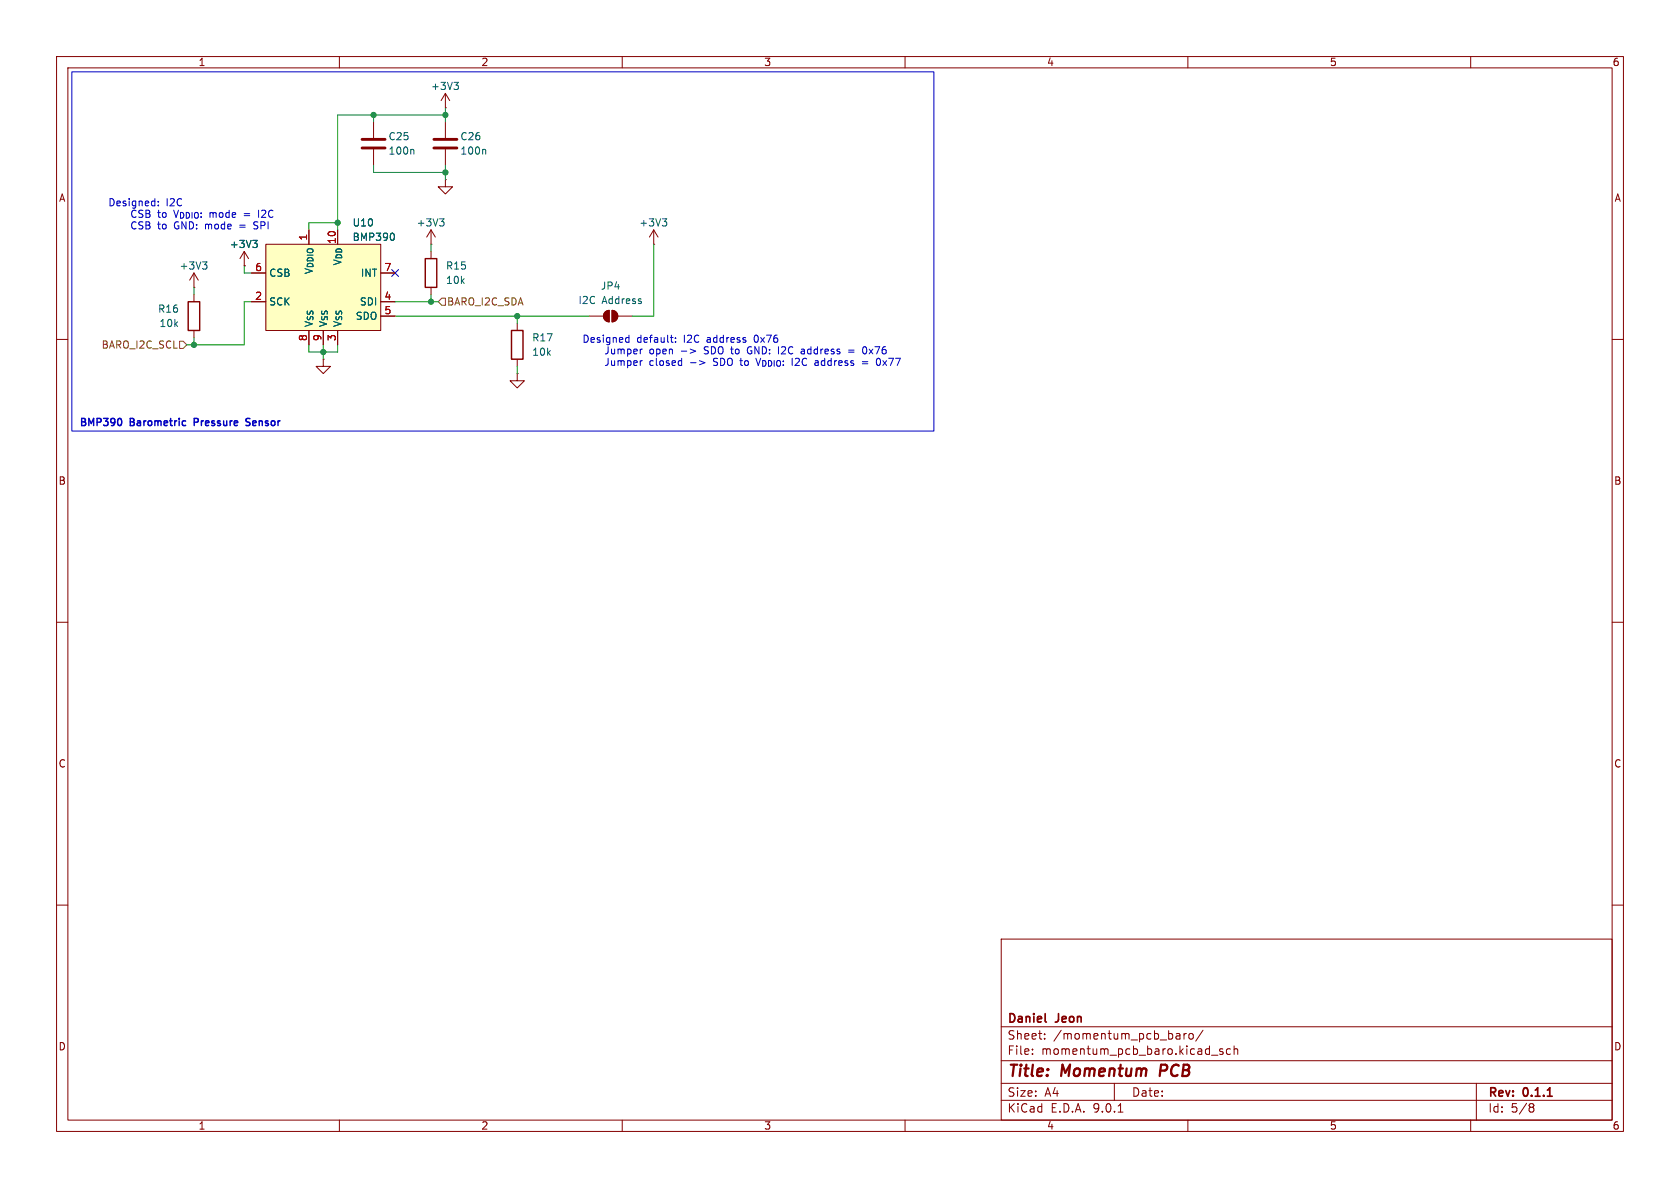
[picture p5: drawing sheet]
<svg xmlns="http://www.w3.org/2000/svg" width="297mm" height="210mm" viewBox="0 0 297 210" stroke-linecap="round" stroke-linejoin="round" font-family="sans-serif">
<g fill="none" stroke="#840000" stroke-width=".18">
<path d="M10 10h277v190h-277zM12 12h273v186h-273zM60 10v2M110 10v2M160 10v2M210 10v2M260 10v2M78.7 21.6v2.8M78.7 26.4v2.8M10 60h2M285 60h2M10 110h2"/>
<path d="M285 110h2M10 160h2M177 166h108v32h-108zM285 160h2M60 198v2M110 198v2M160 198v2M177 194.5h108M177 191.5h108M177 187.5h108M177 181.5h108M182.5 186.3v.1"/>
<path d="M182.5 185.5v.1M184.7 183.6v.1M184.7 182.8v.1M197 191.5v3M197.7 196.6h.8M208.4 182.7l.2 .2v.8M208.6 183.6l-.1 .1M208.6 183.1h-.1M209.3 182.7v1M209.7 182.7l-.2 .1-.2 .2M210 198v2M210.3 182.8l.4-.1 .3 .3v.4l-.3 .3-.4-.1-.1-.2v-.4z"/>
<path d="M212.7 182.1l-1.3 2M214.2 186.5h1.1M216.2 185.5l-.4-.1-.2 .2 .1 .2 .5 .2v.3h-.6M217.5 185.5l-.4-.1-.3 .3v.4l.2 .2h.5M218.2 185.5l.2-.1 .3 .1 .1 .9M218.2 184.9v1.5M260 198v2M261 191.5v6.5M270.6 195.1l.4 .1 .2 .2-.3 .3M270.6 195.7h.3M270.9 195.7l.2 .2 .1 .4-.2 .2-.4 .1"/>
</g>
<path d="M184.8 180.6l.2 .1M273.6 193.8h.8" fill="none" stroke="#840000" stroke-width=".3"/>
<path d="M205.3 188.2l-.3 2" fill="none" stroke="#840000" stroke-width=".4"/>
<path d="M76.7 24.6h4.1M76.7 26.2h4.1" fill="none" stroke="#840000" stroke-width=".51"/>
<path d="M85.7 26.4l.2 .2v.6" fill="none" stroke="#006464" stroke-width=".18"/>
<path d="M47 43.2h20.3v15.2h-20.3z" fill="#ffffc2"/>
<g fill="none" stroke="#840000" stroke-width=".18">
<path d="M78.7 19.1h.1M78.7 16.5l-.7 1.3M78.7 16.5l.8 1.3M78.7 16.5v2.6M66 21.6v2.8M66 26.4v2.8M78.7 31.8v1.2h1.3l-1.3 1.3-1.2-1.3h1.2M78.7 31.8h.1M34.3 50.8h.1M34.3 48.3l-.8 1.2M34.3 48.3l.8 1.2M34.3 48.3v2.5"/>
<path d="M34.3 52.1v1.2M34.3 58.4v1.3M43.2 47h.1M43.2 44.5l-.8 1.2M43.2 44.5l.7 1.2M43.2 44.5v2.5M44.4 48.3h2.6M44.4 53.3h2.6M47 43.2h20.3v15.2h-20.3zM54.6 58.4v2.6M57.1 58.4v2.6M59.7 58.4v2.6"/>
<path d="M67.3 48.3h2.5M67.3 53.3h2.5M67.3 55.9h2.5M76.2 43.2h.1M76.2 40.6l.8 1.3M76.2 40.6l-.8 1.3M76.2 40.6v2.6M76.2 44.5v1.2M76.2 50.8v1.3M91.4 57.2v1.2M104.1 55.9h2.6M107 55.2l.7-.3v2a1.02 1.02 0 0 1-.9-.6 1.02 1.02 0 0 1 .2-1.1z"/>
<path d="M108.2 54.9a1.02 1.02 0 0 1 1 1 1.02 1.02 0 0 1-1 1zM109.2 55.9h2.6M115.6 43.2h.1M115.6 40.6l-.8 1.3M115.6 40.6l.7 1.3M115.6 40.6v2.6M57.1 63.5v1.3h1.3l-1.3 1.2-1.2-1.2h1.2M57.1 63.5h.1M91.4 66v1.3h1.3l-1.3 1.3-1.2-1.3h1.2M91.4 66h.1M91.4 63.5v1.3"/>
</g>
<path d="M80.3 14.5h.7l-.4 .5M80.8 15l.2 .3v.3l-.2 .2M73 26.4l.2 .2v.6M77.7 38.7h.8l-.4 .5M78.3 39.2l.2 .2v.3l-.2 .2M117.1 38.7h.8l-.5 .5M117.6 39.2l.3 .2v.3l-.3 .2M35.8 46.3h.8l-.4 .5M36.3 46.8l.3 .2v.3l-.3 .3M44.7 42.5h.8l-.4 .5M45.2 43l.3 .2v.3l-.3 .3M69.5 41.3l.2 .4-.2 .7" fill="none" stroke="#006464" stroke-width=".18"/>
<g fill="#840000" stroke="#840000" stroke-width=".18">
<path d="M107 55.2l.7-.3v2a1.02 1.02 0 0 1-.9-.6 1.02 1.02 0 0 1 .2-1.1z"/>
<path d="M108.2 54.9a1.02 1.02 0 0 1 1 1 1.02 1.02 0 0 1-1 1z"/>
</g>
<path d="M64 24.6h4.1M64 26.2h4.1" fill="none" stroke="#840000" stroke-width=".51"/>
<path d="M33.3 53.3h2v5.1h-2zM75.2 45.7h2v5.1h-2zM90.4 58.4h2.1v5.1h-2.1z" fill="none" stroke="#840000" stroke-width=".25"/>
<path d="M77.5 53.3l.6-.6h.6v1.3h-.6zM31.7 60.3h.7l.6 .7-.6 .6h-.7z" fill="none" stroke="#725600" stroke-width=".18"/>
<g fill="none" stroke="#009600" stroke-width=".18">
<path d="M78.7 19.1v2.5M59.7 39.4h-5.1v1.2M66 29.2v1.3h12.7M66 20.3v1.3M78.7 20.3h-19v20.3M78.7 29.2v2.6M34.3 50.8v1.3M34.3 59.7v1.3M43.2 47v1.3h1.2M44.4 53.3h-1.2v7.7h-10.2M69.8 53.3h7.7M69.8 55.9h34.3"/>
<path d="M76.2 43.2v1.3M76.2 52.1v1.2M91.4 55.9v1.3M115.6 43.2v12.7h-3.8M54.6 61v1.2h5.1v-1.2M57.1 61v2.5M91.4 64.8v1.2"/>
</g>
<path d="M69.2 47.7l1.3 1.2M70.5 47.7l-1.3 1.2" fill="none" stroke="#000084" stroke-width=".18"/>
<g fill="none" stroke="#0000c2" stroke-width=".25">
<path d="M15 74.1l-.6-.1v1.2M15.7 75.2v-1.2l.4 .9 .5-.9v1.2M17.8 74.1l-.6-.1v1.2M18.3 74h.8l-.4 .4M19.6 74.1l.2-.1 .4 .1M20.9 74.1l.2-.1a.69 .69 0 0 1 .3 1.1M23.6 74.1l-.6-.1v1.2M30.2 74v1.1M31.7 74v.1M34.3 74.6h.5M35 74.1l-.7-.1v1.2M43.5 75.2h.6"/>
<path d="M44.2 74h-.5l-.2 .2 .1 .3 .5 .2"/>
</g>
<g fill="none" stroke="#0000c2" stroke-width=".18">
<path d="M12.7 12.7h152.4v63.5h-152.4zM23.3 37.5v.6M23.3 39.5v.7M27.9 37.6h.4M27.9 39.6h.4M28 36.3v.1M28 35.6v.1M28 37.2v1l.2 .2M28 39.2v1.1l.2 .2M30.7 37.2l.4 1.2 .5-1.2M31.2 39.2a.66 .66 0 0 0-.4 .7 .66 .66 0 0 0 .6 .6M36.7 39.6l.2 .2"/>
<path d="M36.9 39.8v.7M37.1 39.6l-.2 .2M42.4 39.8h.9M43.2 37.8h.9M43.2 38.1h.9M45.1 39.8l.4 .1 .1 .3-.3 .3h-.3M45.6 39.3l-.5-.1-.2 .4M45.7 37.2v1.2M46.9 37.2h-.5l-.1 .1M46.9 37.7l-.7 .7h.8M42.4 40.2h.9M110.8 59.7h.4"/>
<path d="M111.2 59.2v1.3M118.5 59.7h.5M119.4 59.7v.1M111.2 60.5h-.4M115 61.8l-.1 .2 .1 .5M115 63.8l-.1 .6 .2 .2M118.8 60.5h.2M119.4 60.4v.1M120.4 62.1h1M122.1 64.1h.9M124.5 62.5h.6M124.7 61.3l-.2 .2 .1 .3 .5 .2"/>
<path d="M126.1 64.5h.6M126.2 63.5v.3l.5 .3M132.5 61.3l.3 .1M132.7 62h.2v.4l-.4 .2M134.5 63.3l-.4 1.3M143 61.7l-.2 .3v.3l.2 .3M145.4 63.8l-.2 .2v.4l.2 .2M150 61.9h1M150 62.3h1M152.5 63.9h.9M152.5 64.3h.9M152.5 61.8l.1-.4 .2-.1 .3 .1 .1 .4"/>
<path d="M153.6 61.7l.7 .9M154.3 61.7l-.7 .9M155.1 63.5l-.2 .3M155.5 63.5l.2 .3M156.1 63.8l.6 .8M156.7 63.8l-.6 .8M158 63.3l-.6 1.3M159.2 63.3l-.6 1.3"/>
</g>
<g fill="#009600" stroke="#009600" stroke-width=".18">
<circle cx="34.3" cy="61" r=".46"/>
<circle cx="57.1" cy="62.2" r=".46"/>
<circle cx="59.7" cy="39.4" r=".46"/>
<circle cx="78.7" cy="30.5" r=".46"/>
<circle cx="76.2" cy="53.3" r=".46"/>
<circle cx="91.4" cy="55.9" r=".46"/>
<circle cx="78.7" cy="20.3" r=".46"/>
<circle cx="66" cy="20.3" r=".46"/>
</g>
<g font-size="2.8" fill="#840000">
<text x="178" y="190.9">Title:</text>
<text x="187.7" y="190.9">Momentum</text>
<text x="205.9" y="190.9">PCB</text>
</g>
<g font-size="2.1" fill="#840000">
<text x="178" y="184">Sheet:</text>
<text x="178" y="181.2">Daniel</text>
<text x="186.2" y="184">/momentum_pcb_baro/</text>
<text x="186.7" y="181.2">Jeon</text>
<text x="178" y="186.7">File:</text>
<text x="184.1" y="186.7">momentum_pcb_baro.kicad_sch</text>
<text x="178" y="196.9">KiCad</text>
<text x="178" y="194.1">Size:</text>
<text x="184.7" y="194.1">A4</text>
<text x="185.7" y="196.9">E.D.A.</text>
<text x="193.3" y="196.9">9.0.1</text>
<text x="200" y="194.1">Date:</text>
<text x="263" y="194.3">Rev:</text>
<text x="263" y="196.9">Id:</text>
<text x="267.1" y="196.9">5/8</text>
<text x="269.4" y="194.3">0.1.1</text>
</g>
<g font-size="1.8" fill="#840000">
<text x="35" y="11.9">1</text>
<text x="85" y="11.9">2</text>
<text x="135" y="11.9">3</text>
<text x="185" y="11.9">4</text>
<text x="235" y="11.9">5</text>
<text x="285" y="11.9">6</text>
<text x="10.3" y="35.9">A</text>
<text x="285.3" y="35.9">A</text>
<text x="10.3" y="85.9">B</text>
<text x="285.3" y="85.9">B</text>
<text x="10.3" y="135.9">C</text>
<text x="285.3" y="135.9">C</text>
<text x="10.3" y="185.9">D</text>
<text x="285.3" y="185.9">D</text>
<text x="35" y="199.9">1</text>
<text x="85" y="199.9">2</text>
<text x="135" y="199.9">3</text>
<text x="185" y="199.9">4</text>
<text x="235" y="199.9">5</text>
<text x="285" y="199.9">6</text>
</g>
<g font-size="1.8" fill="#006464">
<text x="76.1" y="16.1">+3V3</text>
<text x="68.6" y="27.5">100n</text>
<text x="68.6" y="25">C25</text>
<text x="81.3" y="27.5">100n</text>
<text x="81.3" y="25">C26</text>
<text x="62.2" y="40.2">U10</text>
<text x="73.6" y="40.2">+3V3</text>
<text x="112.9" y="40.2">+3V3</text>
<text x="31.6" y="47.9">+3V3</text>
<text x="40.5" y="44">+3V3</text>
<text x="60.6" y="47.1" transform="rotate(-90 60.6 47.1)">V_{DD}</text>
<text x="62.2" y="42.8">BMP390</text>
<text x="78.7" y="47.9">R15</text>
<text x="47.5" y="49.1">CSB</text>
<text x="55.5" y="48.6" transform="rotate(-90 55.5 48.6)">V_{DDIO}</text>
<text x="63.7" y="49.1">INT</text>
<text x="78.7" y="50.4">10k</text>
<text x="102.2" y="53.9">I2C</text>
<text x="106.1" y="51.4">JP4</text>
<text x="106.4" y="53.9">Address</text>
<text x="27.8" y="55.5">R16</text>
<text x="28.1" y="58">10k</text>
<text x="47.5" y="54.2">SCK</text>
<text x="55.5" y="57.9" transform="rotate(-90 55.5 57.9)">V_{SS}</text>
<text x="58" y="57.9" transform="rotate(-90 58 57.9)">V_{SS}</text>
<text x="60.6" y="57.9" transform="rotate(-90 60.6 57.9)">V_{SS}</text>
<text x="62.8" y="56.7">SDO</text>
<text x="63.5" y="54.2">SDI</text>
<text x="94" y="63.1">10k</text>
<text x="94" y="60.6">R17</text>
</g>
<g font-size="1.8" fill="#0000c2">
<text x="19" y="36.7">Designed:</text>
<text x="23.8" y="38.7">CSB</text>
<text x="23.8" y="40.8">CSB</text>
<text x="28.7" y="38.7">to</text>
<text x="28.7" y="40.8">to</text>
<text x="29.4" y="36.7">I2C</text>
<text x="31.8" y="38.7">V_{DDIO}:</text>
<text x="31.8" y="40.8">GND:</text>
<text x="37.5" y="40.8">mode</text>
<text x="38.3" y="38.7">mode</text>
<text x="43.7" y="40.8">=</text>
<text x="46.5" y="40.8">SPI</text>
<text x="47.3" y="38.7">I2C</text>
<text x="102.9" y="60.8">Designed</text>
<text x="107.6" y="62.8">Jumper</text>
<text x="107.6" y="64.9">Jumper</text>
<text x="112.6" y="60.8">default:</text>
<text x="115.6" y="62.8">open</text>
<text x="115.6" y="64.9">closed</text>
<text x="121" y="60.8">I2C</text>
<text x="121.3" y="62.8">-&gt;</text>
<text x="122.9" y="64.9">-&gt;</text>
<text x="125.3" y="60.8">address</text>
<text x="125.6" y="62.8">SDO to</text>
<text x="127.2" y="64.9">SDO to</text>
<text x="133.6" y="62.8">GND: I2C</text>
<text x="133.8" y="60.8">0x76</text>
<text x="135.2" y="64.9">V_{DDIO}:</text>
<text x="141.7" y="64.9">I2C</text>
<text x="143.5" y="62.8">address</text>
<text x="145.9" y="64.9">address</text>
<text x="152.1" y="62.8">=</text>
<text x="154.5" y="64.9">=</text>
<text x="154.8" y="62.8">0x76</text>
<text x="14" y="76">BMP390</text>
<text x="23.1" y="76">Barometric</text>
<text x="34.9" y="76">Pressure</text>
<text x="44.6" y="76">Sensor</text>
</g>
<g font-size="1.8" fill="#a90000">
<text x="54.4" y="42.6" transform="rotate(-90 54.4 42.6)">1</text>
<text x="59.4" y="43.2" transform="rotate(-90 59.4 43.2)">10</text>
<text x="45" y="48">6</text>
<text x="45" y="53.1">2</text>
<text x="67.9" y="48">7</text>
<text x="67.9" y="53.1">4</text>
<text x="67.9" y="55.6">5</text>
<text x="54.4" y="60.4" transform="rotate(-90 54.4 60.4)">8</text>
<text x="56.9" y="60.4" transform="rotate(-90 56.9 60.4)">9</text>
<text x="59.4" y="60.4" transform="rotate(-90 59.4 60.4)">3</text>
</g>
<g font-size="1.8" fill="#725600">
<text x="78.9" y="54.2">BARO_I2C_SDA</text>
<text x="17.9" y="61.8">BARO_I2C_SCL</text>
</g>
</svg>
